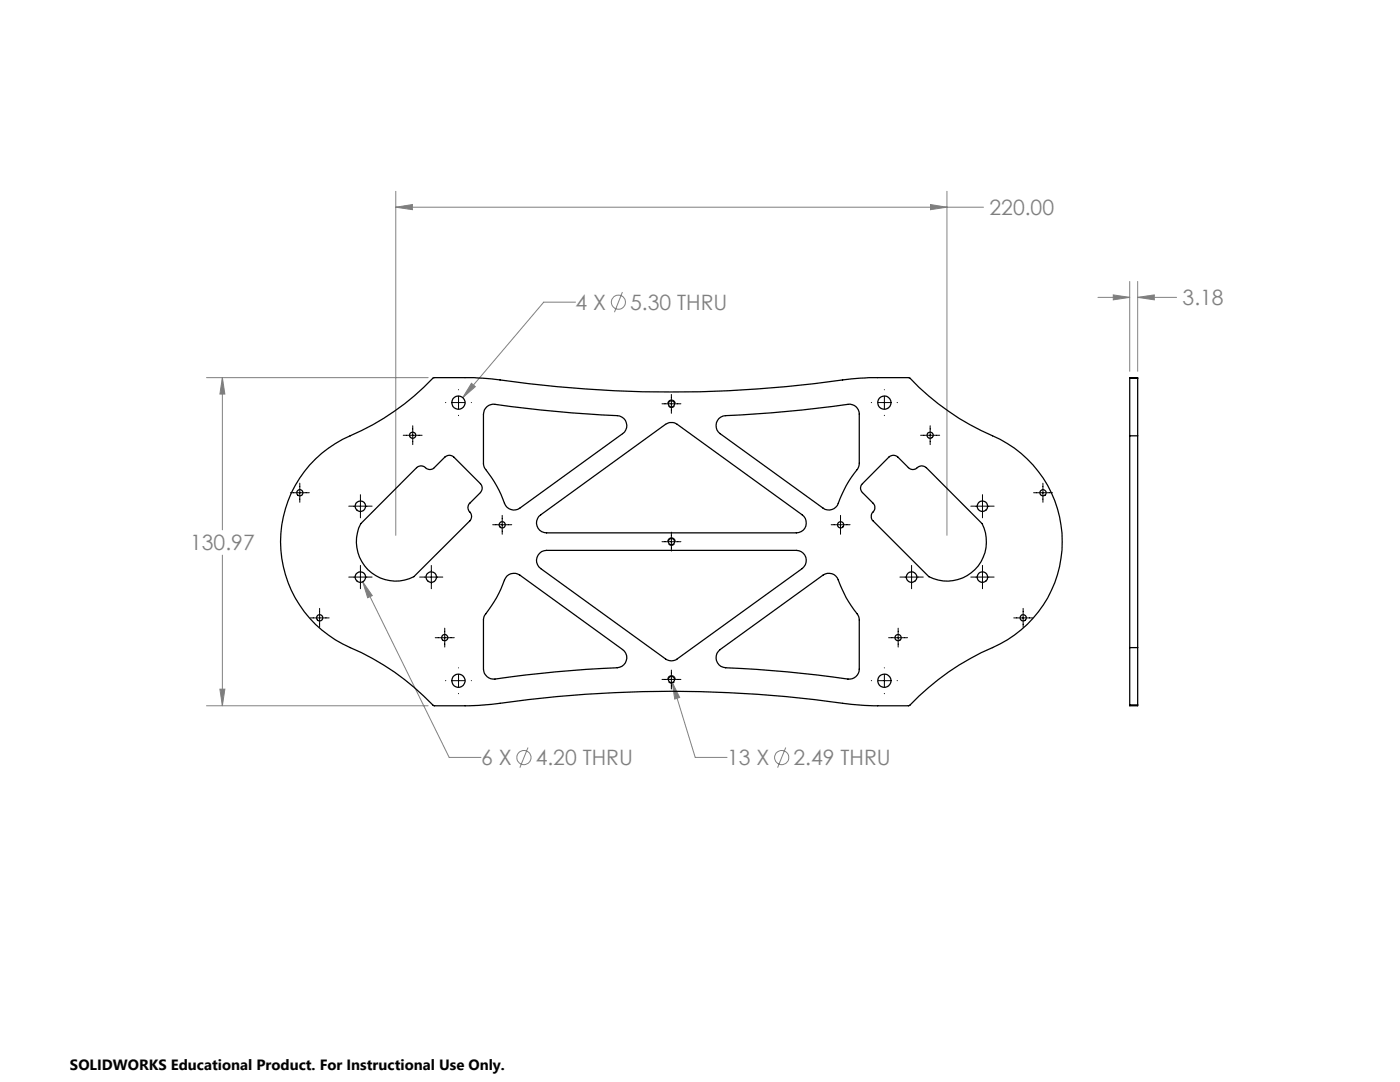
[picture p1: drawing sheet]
<svg xmlns="http://www.w3.org/2000/svg" width="279mm" height="216mm" viewBox="0 0 279 216" stroke-linecap="round" stroke-linejoin="round" font-family="sans-serif">
<g fill="none" stroke="#808080" stroke-width=".2">
<path d="M79 38.2v68.6M189 38.2v68.6M79 41.3h117.3M79 41.3l3.3-.5v1zM124.2 58.3l-1.6 4M185.7 40.8l3.3 .5-3.3 .5zM219.1 59.3h6.4M222.2 58.8l3.3 .5-3.3 .5zM225.5 56.2v17.9M227 59.3l3.4-.5v1zM227 56.2v17.9M227 59.3h7.8"/>
<path d="M41.2 75.4h44.2M44.4 75.4v30.3M44.4 75.4l.5 3.2h-1zM94.1 76.5l.8 .7-2.5 2.1zM114.9 60.3h-6.4l-16.1 19M44.4 110.8v30M72.4 116.1l17.2 35h6.4M72.4 116.1l1.9 2.8-.9 .4zM43.9 137.5h1l-.5 3.3zM134.2 136.2l1.4 3-.9 .3zM134.2 136.2l4.5 14.9h6.4M41.2 140.8h44.2"/>
<path d="M105.4 149.2l-1.6 4M156.8 149.2l-1.6 4"/>
<circle cx="123.4" cy="60.3" r="1.4"/>
<circle cx="104.6" cy="151.2" r="1.41"/>
<circle cx="156" cy="151.2" r="1.41"/>
</g>
<path d="M134 79.8a.75 .75 0 0 1 .7 1.1 .75 .75 0 0 1-1.3 .1 .75 .75 0 0 1 .5-1.2h.1M134 107.3a.75 .75 0 0 1 .7 1.1 .75 .75 0 0 1-1.3 .1 .75 .75 0 0 1 .5-1.2h.1M134 134.8a.75 .75 0 0 1 .7 1.1 .75 .75 0 0 1-1.3 .1 .75 .75 0 0 1 .5-1.2h.1" fill="none" stroke="#000" stroke-width=".2" stroke-dasharray="1.3 .6" stroke-dashoffset=".2" stroke-linecap="butt"/>
<g fill="none" stroke="#000" stroke-width=".2">
<path d="M91.5 77.8h.1M91.5 79.1v2.5M134 78.7v3.8M176.5 77.8h.1M176.5 79.1v2.5M58 98.3h3.7M59.8 96.4v3.8M71.9 98.7v4.6M80.5 86.9h3.7M82.4 84.9v3.8M88.9 80.3h.1M90.2 80.3h2.6"/>
<path d="M91.5 82.9h.1M94.1 80.3h.1M132.1 80.6h3.8M173.9 80.3h.1M175.2 80.3h2.6M176.5 82.9h.1M179 80.3h.1M183.7 86.9h3.8M185.6 84.9v3.8M196.1 98.7v4.6M206.3 98.3h3.7M208.1 96.4v3.8"/>
<path d="M69.6 115.1h4.7M69.6 101h4.7M71.9 112.8v4.7M83.7 115.1h4.7M86.1 112.8v4.7M98.3 104.7h3.8M100.2 102.8v3.8M132.1 108.1h3.8M134 106.2v3.8M165.9 104.7h3.8M167.7 102.8v3.8M179.6 115.1h4.7"/>
<path d="M181.9 112.8v4.7M193.7 115.1h4.7M193.7 101h4.7M196.1 112.8v4.7M61.9 123.3h3.8M63.8 121.4v3.8M86.9 127.2h3.8M88.8 125.3v3.8M88.9 135.8h.1M90.2 135.8h2.6M91.5 133.2v.1M91.5 134.5v2.6"/>
<path d="M91.5 138.4h.1M94.1 135.8h.1M132.1 135.6h3.8M134 133.7v3.8M173.9 135.8h.1M175.2 135.8h2.6M176.5 133.2v.1M176.5 134.5v2.6M176.5 138.4h.1M177.3 127.2h3.8M179 135.8h.1M179.2 125.3v3.8"/>
<path d="M202.3 123.3h3.8M204.2 121.4v3.8"/>
</g>
<path d="M44.4 75.4l.5 3.2h-1zM43.9 137.5h1l-.5 3.3zM79 41.3l3.3-.5v1zM185.7 40.8l3.3 .5-3.3 .5zM134.2 136.2l.5 3.3 .9-.3zM72.4 116.1l1 3.2 .9-.4zM94.1 76.5l-1.7 2.8 2.5-2.1zM222.2 58.8l3.3 .5-3.3 .5zM227 59.3l3.4-.5v1z" fill="#808080"/>
<g fill="none" stroke="#000" stroke-width=".25">
<path d="M225.5 75.5v11.5M225.5 75.5v-.1h1.5v.1M225.5 75.5h1.5M227 75.5v11.5M63 91.6a27.3 27.3 0 0 1 9.2-5.7 59.3 59.3 0 0 0 14.4-10.5h8l2.6 .1a253.8 253.8 0 0 0 73.6 0l2.6-.1h8.1a51.8 51.8 0 0 0 18.1 12.3 23 23 0 0 1 12.4 21.2 23 23 0 0 1-13.9 20.3 53.8 53.8 0 0 0-16.7 11.6h-7.1l-3.5-.2a253.8 253.8 0 0 0-73.6 0l-3.5 .2h-7.2a52.5 52.5 0 0 0-18.1-12.3 23 23 0 0 1-5.4-36.9zM83.1 93.3a1.3 1.3 0 0 1 2 .2l.7 .2 .7-.2 2.3-2.3a1.28 1.28 0 0 1 1.8 0l5.3 5.3a1.28 1.28 0 0 1 0 1.8l-2.1 2.1a1.26 1.26 0 0 0 .1 1.9l.2 .7-.3 .9-11.2 11.2a7.8 7.8 0 0 1-9.2-1.4 7.8 7.8 0 0 1-1.4-9.2zM97.2 81.1a2.12 2.12 0 0 1 1.6-.4 288.3 288.3 0 0 0 24.8 2.3 2 2 0 0 1 1.4 1.6 2 2 0 0 1-.8 1.9l-20.4 14.9a2.03 2.03 0 0 1-3.1-1 30.8 30.8 0 0 0-4.1-7.3l-.1-.5v-9.9a1.87 1.87 0 0 1 .7-1.6zM143.5 83.5l.8-.5a299.8 299.8 0 0 0 25.4-2.4 1.99 1.99 0 0 1 1.8 2.1v9.9l-.3 .8a24.4 24.4 0 0 0-4.1 7.5 2.03 2.03 0 0 1-2.8 .5l-20.6-14.9a2.02 2.02 0 0 1-.2-3zM177.4 91.2a1.28 1.28 0 0 1 1.8 0l2.1 2.1a1.3 1.3 0 0 0 2-.1l.6-.2 1 .3 11.1 11.2a7.9 7.9 0 0 1-1.4 9.2 7.9 7.9 0 0 1-9.2 1.4l-11.2-11.2a1.33 1.33 0 0 1 .2-1.9l.2-.5-.1-.7-2.4-2.5a1.2 1.2 0 0 1 0-1.8zM225.5 87v42.2M225.5 87h1.5M227 87v42.2"/>
<path d="M101.2 114.9a2.11 2.11 0 0 1 2.6-.1l20.4 14.8a2.01 2.01 0 0 1 .8 2.2 2.01 2.01 0 0 1-1.8 1.4 259 259 0 0 0-24.8 2.3 2.05 2.05 0 0 1-1.9-2v-10l.2-.7a26.7 26.7 0 0 0 4.2-7.5zM107.5 103l25.3-18.3a2.1 2.1 0 0 1 2.3 0l25 18a1.98 1.98 0 0 1 .7 2.3 1.98 1.98 0 0 1-1.9 1.3h-49.8a2 2 0 0 1-1.8-1.1 2 2 0 0 1 .2-2.2zM107.7 110.4l.4-.3 1-.3h49.8a2.01 2.01 0 0 1 1.9 1.4 2.01 2.01 0 0 1-.7 2.3l-25 18a1.94 1.94 0 0 1-2.3 0l-24.9-18a1.97 1.97 0 0 1-.2-3.1zM143.4 130l20.9-15.2a1.98 1.98 0 0 1 3 .9 30.8 30.8 0 0 0 4.1 7.3l.1 .5v10a2.01 2.01 0 0 1-2.3 2 269.8 269.8 0 0 0-24.9-2.4 1.98 1.98 0 0 1-.9-3.1zM225.5 129.2v11.5M225.5 129.2h1.5M227 129.2v11.5M225.5 140.7v.1h1.5v-.1M225.5 140.7h1.5"/>
<circle cx="59.8" cy="98.3" r=".63"/>
<circle cx="82.4" cy="86.8" r=".63"/>
<circle cx="91.5" cy="80.3" r="1.32"/>
<circle cx="134" cy="80.6" r=".62"/>
<circle cx="176.5" cy="80.3" r="1.33"/>
<circle cx="185.6" cy="86.8" r=".62"/>
<circle cx="208.2" cy="98.3" r=".63"/>
<circle cx="71.9" cy="115.1" r="1.05"/>
<circle cx="71.9" cy="101" r="1.03"/>
<circle cx="86.1" cy="115.1" r="1.05"/>
<circle cx="100.2" cy="104.7" r=".61"/>
<circle cx="134" cy="108.1" r=".62"/>
<circle cx="167.8" cy="104.7" r=".62"/>
<circle cx="181.9" cy="115.1" r="1.06"/>
<circle cx="196.1" cy="101" r="1.04"/>
<circle cx="196.1" cy="115.1" r="1.05"/>
<circle cx="63.8" cy="123.3" r=".62"/>
<circle cx="88.8" cy="127.2" r=".63"/>
<circle cx="91.5" cy="135.8" r="1.32"/>
<circle cx="134" cy="135.6" r=".62"/>
<circle cx="176.5" cy="135.8" r="1.33"/>
<circle cx="179.2" cy="127.2" r=".63"/>
<circle cx="204.2" cy="123.3" r=".62"/>
</g>
<g font-size="4.2" fill="#808080">
<text x="197.5" y="42.9">220.00</text>
<text x="114.9" y="61.8">4 X</text>
<text x="125.8" y="61.8">5.30 THRU</text>
<text x="236" y="60.9">3.18</text>
<text x="37.9" y="109.8">130.97</text>
<text x="96" y="152.7">6 X</text>
<text x="106.9" y="152.7">4.20 THRU</text>
<text x="145.1" y="152.7">13 X</text>
<text x="158.4" y="152.7">2.49 THRU</text>
</g>
<text font-size="3" x="14" y="213.5">SOLIDWORKS Educational Product. For Instructional Use Only.</text>
</svg>
